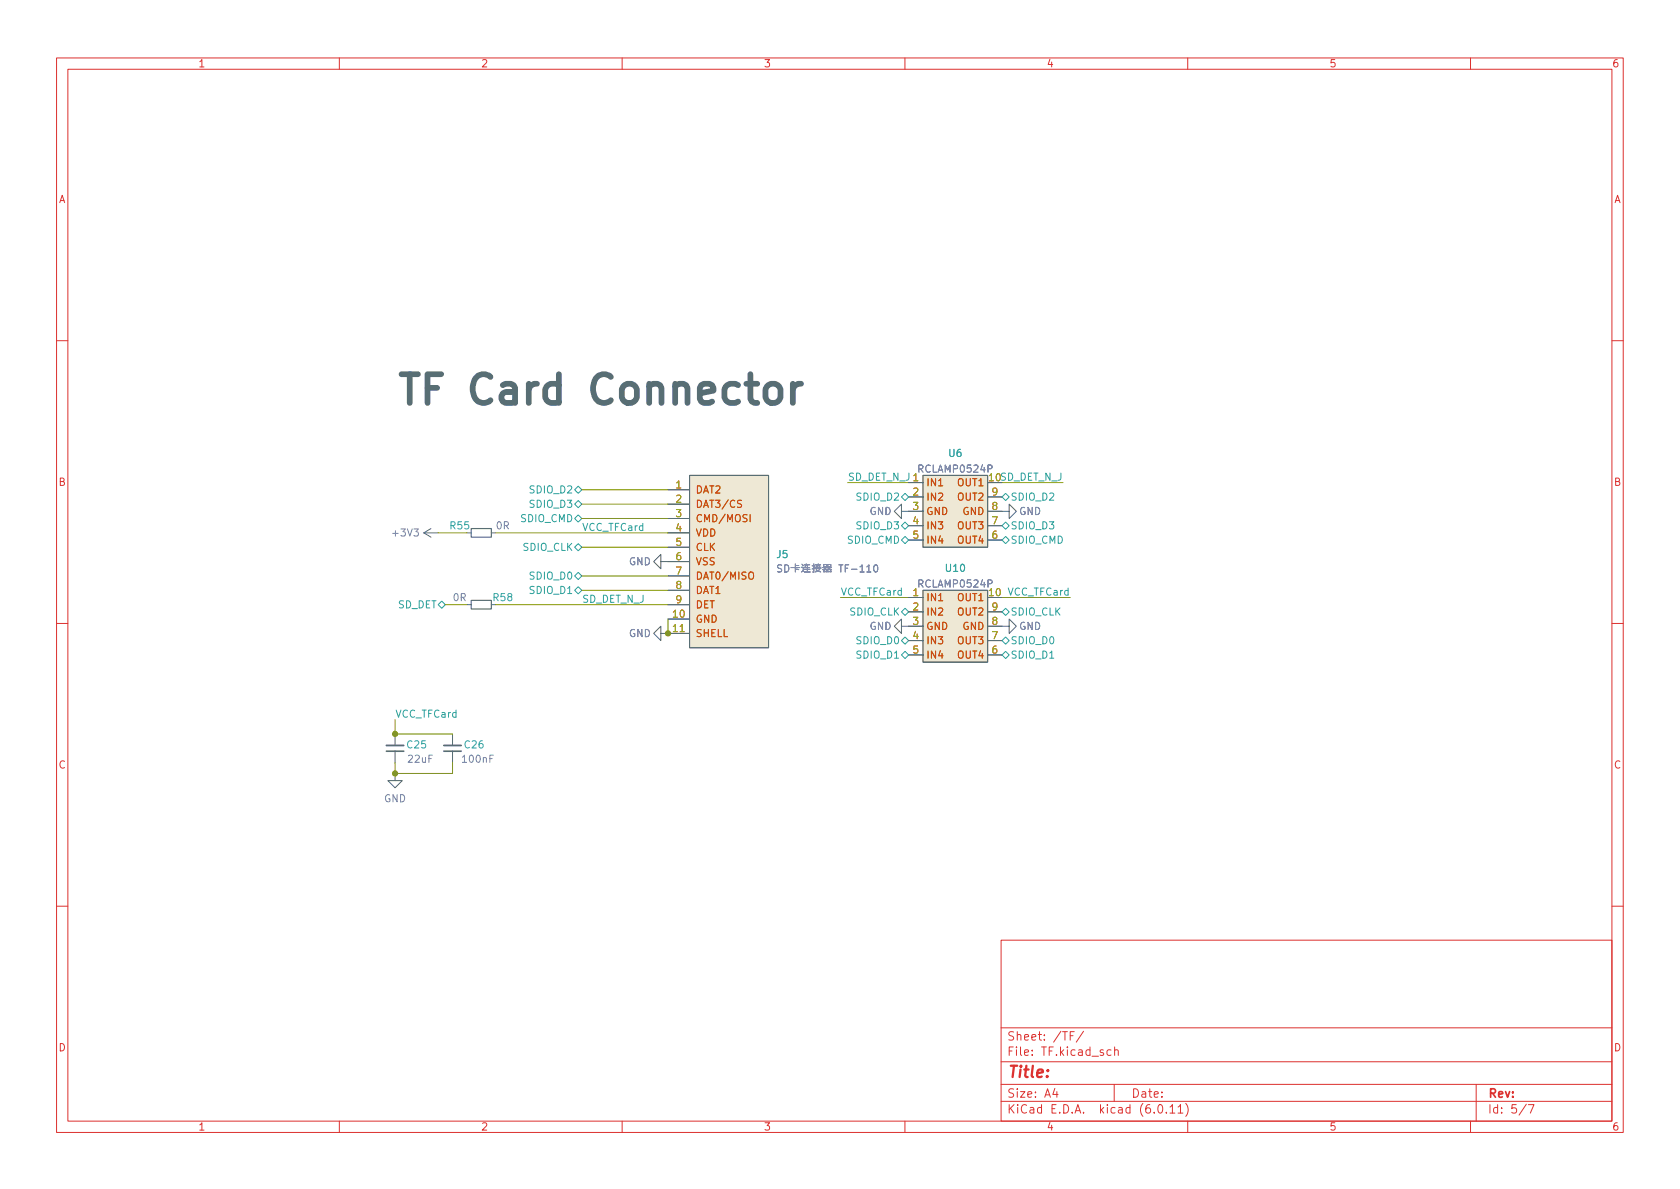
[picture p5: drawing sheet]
<svg xmlns="http://www.w3.org/2000/svg" width="297mm" height="210mm" viewBox="0 0 297 210" stroke-linecap="round" stroke-linejoin="round" font-family="sans-serif">
<g fill="none" stroke="#dc312f" stroke-width=".18">
<path d="M10 10.2h277v190.1h-277zM12 12.2h273v186.1h-273zM60 10.2v2M110 10.2v2M160 10.2v2M210 10.2v2M260 10.2v2M10 60.2h2M285 60.2h2M10 110.2h2M285 110.2h2M10 160.2h2"/>
<path d="M177 166.3h108v32h-108zM285 160.2h2M60 198.3v2M110 198.3v2M160 198.3v2M177 194.8h108M177 191.8h108M177 187.8h108M177 181.8h108M182.5 186.5v.1M182.5 185.7v.1M184.6 183.8v.1"/>
<path d="M184.6 183v.1M191.6 182.4l-1.3 1.9M197 191.8v3M197.1 185.8l.2-.2 .3 .1 .1 .9M209.6 195.1a1.72 1.72 0 0 1 0 2.3M210 198.3v2M260 198.3v2M261 191.8v6.5M270.2 195.3h1l-.6 1.5"/>
</g>
<g fill="none" stroke="#586e74" stroke-width=".18">
<path d="M74.9 94.2h2.6M74.9 94.2l1.3 .8M76.2 93.5l-1.3 .7M82.6 94.2h.7M86.9 94.2h.7M116.8 99.3v-1.3l-1.2 1.3 1.2 1.3v-1.3h5.1M118.1 86.6h3.8M118.1 89.1h3.8M118.1 91.7h3.8M118.1 94.2h3.8M118.1 96.8h3.8M121.9 84.1h14v30.4h-14z"/>
<path d="M159.4 90.4v-1.3l-1.3 1.3 1.3 1.3v-1.3h3.8M160.7 85.3h2.5M160.7 87.9h2.5M160.7 93h2.5M160.7 95.5h2.5M163.2 84.1h11.4v12.7h-11.4zM174.6 90.4h3.8v-1.3l1.3 1.3-1.3 1.3v-1.3M174.6 87.9h2.6M174.6 93h2.6M174.6 95.5h2.6M82.6 106.9h.7M116.8 112v-1.3l-1.2 1.3 1.2 1.3v-1.3h5.1"/>
<path d="M118.1 109.5h3.8M118.1 101.8h3.8M118.1 104.4h3.8M118.1 106.9h3.8M159.4 110.7v-1.2l-1.3 1.2 1.3 1.3v-1.3h3.8M160.7 105.7h2.5M160.7 108.2h2.5M160.7 113.3h2.5M160.7 115.8h2.5M163.2 104.4h11.4v12.7h-11.4zM174.6 110.7h3.8v1.3l1.3-1.3-1.3-1.2v1.2M174.6 105.7h2.6"/>
<path d="M174.6 108.2h2.6M174.6 113.3h2.6M174.6 115.8h2.6M69.9 136.8v1.2h1.2l-1.2 1.3-1.3-1.3h1.3M69.9 129.8v2M69.9 132.8v2.1M80 129.8v2M80 132.8v2.1"/>
</g>
<g fill="#eee8d5" stroke="#eee8d5" stroke-width=".18">
<path d="M121.9 84.1h14v30.4h-14z"/>
<path d="M163.2 104.4h11.4v12.7h-11.4z"/>
<path d="M163.2 84.1h11.4v12.7h-11.4z"/>
</g>
<path d="M120.3 111.7h.7" fill="none" stroke="#b48800" stroke-width=".18"/>
<path d="M131.1 88.5h-.5l-.1 .1v.3l.5 .3 .1 .3-.2 .2h-.5M132.6 91v1.3M132.4 101.3l.3-.1a.43 .43 0 0 1 .5 .4v.4a.42 .42 0 0 1-.4 .4 .42 .42 0 0 1-.4-.4z" fill="none" stroke="#cb4b15" stroke-width=".18"/>
<g fill="none" stroke="#6c70c4" stroke-width=".18">
<path d="M73.2 93.5h.8l-.4 .5 .3 .1v.6l-.2 .1-.5-.1M138.2 99.9h-.5l-.2 .1v.4l.6 .2 .1 .3-.2 .3-.5-.1M138.8 99.9a.64 .64 0 0 1 .7 .6 .64 .64 0 0 1-.7 .7zM140.6 99.7v1.5M141.8 99.8l.2 .2M142.2 99.9h1M142.6 99.7l-.3 .6M143.9 99.7v1.5h-.3M144.2 99.9h.9M144.7 99.7v.2M144.9 99.9v.3M145.6 99.8h.5v.4h-.5z"/>
<path d="M154.7 99.9h.1a.68 .68 0 0 1 .4 .6 .68 .68 0 0 1-.4 .7 .84 .84 0 0 1-.1-1.3zM174.7 82.9l.6-.1 .1-.1v-.3l-.7-.2v1.3M139.8 100.4h1.6M140.6 100h.6M140.6 100.6l.6 .1M141.7 100.3h.3v.6l-.3 .3M142 101l.6 .2M142.2 100.7h1M142.3 100.4h.9M142.3 101.2h1M142.7 100.1v.9M143.6 100.1h.5"/>
<path d="M144.1 100.5l-.5 .1M144.1 100.3h1.1M144.1 100.5h1.1M144.4 100l.1 .3-.2 .5 .8 .4M144.9 100.5l-.2 .5-.6 .2M145.5 100.4h1.5M145.5 100.7h.6v.5M145.6 101.1h.5M145.7 100.7v.5M146.2 100.2l-.3 .3-.4 .2M146.2 100.4l.8 .3M146.4 101.2v-.5h.5v.5"/>
<path d="M146.4 101.1h.5M146.9 100.2h-.5v-.4h.5v.4M174.7 103.2h.6l.1-.2v-.3l-.7-.1v1.2M86.6 134.1h.4M87.2 133.5h-.6v1.3"/>
</g>
<path d="M83.3 93.5h3.6v1.5h-3.6zM83.3 106.2h3.6v1.5h-3.6z" fill="none" stroke="#586e74" stroke-width=".2"/>
<path d="M68.3 131.8h3.1M78.5 131.8h3" fill="none" stroke="#586e74" stroke-width=".33"/>
<path d="M68.3 132.8h3.1M78.5 132.8h3" fill="none" stroke="#586e74" stroke-width=".3"/>
<g fill="none" stroke="#2aa097" stroke-width=".18">
<path d="M101.6 86.6l.6-.6 .7 .6-.7 .6zM101.6 89.1l.6-.6 .7 .6-.7 .7zM101.6 91.7l.6-.6 .7 .6-.7 .6zM102.2 96.1l.7 .7-.7 .6-.6-.6zM159.4 95.5l.6-.6 .7 .6-.7 .6zM159.4 93l.6-.7 .7 .7-.7 .6zM159.4 87.9l.6-.7 .7 .7-.7 .6zM177.2 93l.6-.7 .6 .7-.6 .6zM177.2 95.5l.6-.6 .6 .6-.6 .6zM177.2 87.9l.6-.7 .6 .7-.6 .6zM77.5 106.9l.6-.6 .6 .6-.6 .7zM101.6 101.8l.6-.6 .7 .6-.7 .7z"/>
<path d="M101.6 104.4l.6-.6 .7 .6-.7 .6zM159.4 115.8l.6-.6 .7 .6-.7 .7zM159.4 108.2l.6-.6 .7 .6-.7 .6zM159.4 113.3l.6-.7 .7 .7-.7 .6zM177.2 108.2l.6-.6 .6 .6-.6 .6zM177.2 115.8l.6-.6 .6 .6-.6 .7zM177.2 113.3l.6-.7 .6 .7-.6 .6z"/>
</g>
<g fill="none" stroke="#849800" stroke-width=".18">
<path d="M77.5 94.2h5.1M87.6 94.2h30.5M102.9 86.6h15.2M102.9 91.7h15.2M102.9 89.1h15.2M102.9 96.8h15.2M149.9 85.3h10.8M177.2 85.3h10.8M78.7 106.9h3.9M87.6 106.9h30.5M102.9 104.4h15.2M102.9 101.8h15.2"/>
<path d="M118.1 109.5v2.5M148.6 105.7h12.1M177.2 105.7h12M69.9 127.2v2.6h10.1M69.9 134.9v1.9h10.1v-1.9"/>
</g>
<g fill="#849800" stroke="#849800" stroke-width=".18">
<circle cx="69.8" cy="136.8" r=".46"/>
<circle cx="69.8" cy="129.8" r=".46"/>
<circle cx="118.1" cy="112" r=".46"/>
</g>
<g font-size="7.1" fill="#586e74">
<text x="69.8" y="71.5">TF Card</text>
<text x="105.3" y="71.5">Connector</text>
</g>
<text font-size="2.8" fill="#dc312f" x="178" y="191.2">Title:</text>
<g font-size="2.1" fill="#dc312f">
<text x="178" y="184.5">Sheet:</text>
<text x="186.2" y="184.5">/TF/</text>
<text x="178" y="187.2">File:</text>
<text x="184.4" y="187.2">TF.kicad_sch</text>
<text x="178" y="197.4">KiCad</text>
<text x="178" y="194.6">Size:</text>
<text x="184.7" y="194.6">A4</text>
<text x="185.7" y="197.4">E.D.A.</text>
<text x="194.6" y="197.4">kicad</text>
<text x="200" y="194.6">Date:</text>
<text x="201.8" y="197.4">(6.0.11)</text>
<text x="263" y="194.6">Rev:</text>
<text x="263" y="197.4">Id:</text>
<text x="267.1" y="197.4">5/7</text>
</g>
<g font-size="1.8" fill="#dc312f">
<text x="35" y="12.3">1</text>
<text x="85" y="12.3">2</text>
<text x="135" y="12.3">3</text>
<text x="185" y="12.3">4</text>
<text x="235" y="12.3">5</text>
<text x="285" y="12.3">6</text>
<text x="10.4" y="36.3">A</text>
<text x="285.4" y="36.3">A</text>
<text x="10.3" y="86.3">B</text>
<text x="285.3" y="86.3">B</text>
<text x="10.3" y="136.3">C</text>
<text x="285.3" y="136.3">C</text>
<text x="10.3" y="186.3">D</text>
<text x="285.3" y="186.3">D</text>
<text x="35" y="200.3">1</text>
<text x="85" y="200.3">2</text>
<text x="135" y="200.3">3</text>
<text x="185" y="200.3">4</text>
<text x="235" y="200.3">5</text>
<text x="285" y="200.3">6</text>
</g>
<g font-size="1.8" fill="#6c70c4">
<text x="162.1" y="83.9">RCLAMP0524P</text>
<text x="69.1" y="95.3">+3V3</text>
<text x="87.6" y="94">0R</text>
<text x="153.7" y="91.4">GND</text>
<text x="180.1" y="91.4">GND</text>
<text x="111.1" y="100.3">GND</text>
<text x="148.3" y="101.6">TF-110</text>
<text x="80" y="106.7">0R</text>
<text x="162.1" y="104.3">RCLAMP0524P</text>
<text x="111.1" y="113">GND</text>
<text x="153.7" y="111.8">GND</text>
<text x="180.1" y="111.8">GND</text>
<text x="71.9" y="135.3">22uF</text>
<text x="81.4" y="135.3">100nF</text>
<text x="67.8" y="142.2">GND</text>
</g>
<g font-size="1.8" fill="#258ad2">
<text x="167.6" y="81.2">U6</text>
<text x="79.4" y="94">R55</text>
<text x="137.2" y="99.1">J5</text>
<text x="167" y="101.5">U10</text>
<text x="87" y="106.7">R58</text>
<text x="71.7" y="132.7">C25</text>
<text x="81.9" y="132.7">C26</text>
</g>
<g font-size="1.8" fill="#2aa097">
<text x="93.4" y="87.6">SDIO_D2</text>
<text x="149.9" y="85">SD_DET_N_J1</text>
<text x="151.2" y="88.9">SDIO_D2</text>
<text x="178.6" y="88.9">SDIO_D2</text>
<text x="91.9" y="92.7">SDIO_CMD</text>
<text x="93.4" y="90.2">SDIO_D3</text>
<text x="102.9" y="93.9">VCC_TFCard</text>
<text x="151.2" y="94">SDIO_D3</text>
<text x="178.6" y="94">SDIO_D3</text>
<text x="92.3" y="97.8">SDIO_CLK</text>
<text x="149.7" y="96.5">SDIO_CMD</text>
<text x="178.6" y="96.5">SDIO_CMD</text>
<text x="70.3" y="108">SD_DET</text>
<text x="93.4" y="102.9">SDIO_D0</text>
<text x="93.4" y="105.4">SDIO_D1</text>
<text x="102.9" y="106.6">SD_DET_N_J</text>
<text x="148.6" y="105.3">VCC_TFCard</text>
<text x="178.1" y="105.3">VCC_TFCard</text>
<text x="150.1" y="109.2">SDIO_CLK</text>
<text x="178.6" y="109.2">SDIO_CLK</text>
<text x="151.2" y="116.8">SDIO_D1</text>
<text x="151.2" y="114.3">SDIO_D0</text>
<text x="178.6" y="116.8">SDIO_D1</text>
<text x="178.6" y="114.3">SDIO_D0</text>
<text x="69.8" y="126.9">VCC_TFCard</text>
</g>
<g font-size="1.8" fill="#b48800">
<text x="119.3" y="86.4">1</text>
<text x="119.3" y="88.9">2</text>
<text x="161.2" y="87.6">2</text>
<text x="161.2" y="85.1">1</text>
<text x="174.6" y="85.1">10</text>
<text x="175.2" y="87.6">9</text>
<text x="119.3" y="91.4">3</text>
<text x="119.3" y="94">4</text>
<text x="161.2" y="90.2">3</text>
<text x="161.2" y="92.7">4</text>
<text x="161.2" y="95.2">5</text>
<text x="175.2" y="95.2">6</text>
<text x="175.2" y="92.7">7</text>
<text x="175.2" y="90.2">8</text>
<text x="119.3" y="96.5">5</text>
<text x="119.3" y="99.1">6</text>
<text x="119.3" y="101.6">7</text>
<text x="119.3" y="104.1">8</text>
<text x="119.3" y="106.7">9</text>
<text x="161.2" y="105.4">1</text>
<text x="161.2" y="107.9">2</text>
<text x="174.6" y="105.4">10</text>
<text x="175.2" y="107.9">9</text>
<text x="118.7" y="109.2">10</text>
<text x="118.7" y="111.8">11</text>
<text x="161.2" y="110.5">3</text>
<text x="161.2" y="113">4</text>
<text x="175.2" y="113">7</text>
<text x="175.2" y="110.5">8</text>
<text x="161.2" y="115.6">5</text>
<text x="175.2" y="115.6">6</text>
</g>
<g font-size="1.8" fill="#cb4b15">
<text x="122.9" y="87.6">DAT2</text>
<text x="163.7" y="86.4">IN1</text>
<text x="163.7" y="88.9">IN2</text>
<text x="169.1" y="86.4">OUT1</text>
<text x="169.1" y="88.9">OUT2</text>
<text x="122.9" y="90.2">DAT3/CS</text>
<text x="122.9" y="92.7">CMD/MOSI</text>
<text x="122.9" y="95.3">VDD</text>
<text x="163.7" y="91.4">GND</text>
<text x="163.7" y="94">IN3</text>
<text x="169.1" y="94">OUT3</text>
<text x="170.1" y="91.4">GND</text>
<text x="122.9" y="97.8">CLK</text>
<text x="122.9" y="100.3">VSS</text>
<text x="163.7" y="96.5">IN4</text>
<text x="169.1" y="96.5">OUT4</text>
<text x="122.9" y="102.9">DAT0/MISO</text>
<text x="122.9" y="105.4">DAT1</text>
<text x="122.9" y="108">DET</text>
<text x="163.7" y="106.7">IN1</text>
<text x="169.1" y="106.7">OUT1</text>
<text x="122.9" y="110.5">GND</text>
<text x="122.9" y="113">SHELL</text>
<text x="163.7" y="109.2">IN2</text>
<text x="163.7" y="111.8">GND</text>
<text x="169.1" y="109.2">OUT2</text>
<text x="170.1" y="111.8">GND</text>
<text x="163.7" y="114.3">IN3</text>
<text x="163.7" y="116.8">IN4</text>
<text x="169.1" y="116.8">OUT4</text>
<text x="169.1" y="114.3">OUT3</text>
</g>
<text font-size="1.8" fill="#586e74" x="174.6" y="85.1">10SD_DET_N_J</text>
</svg>
